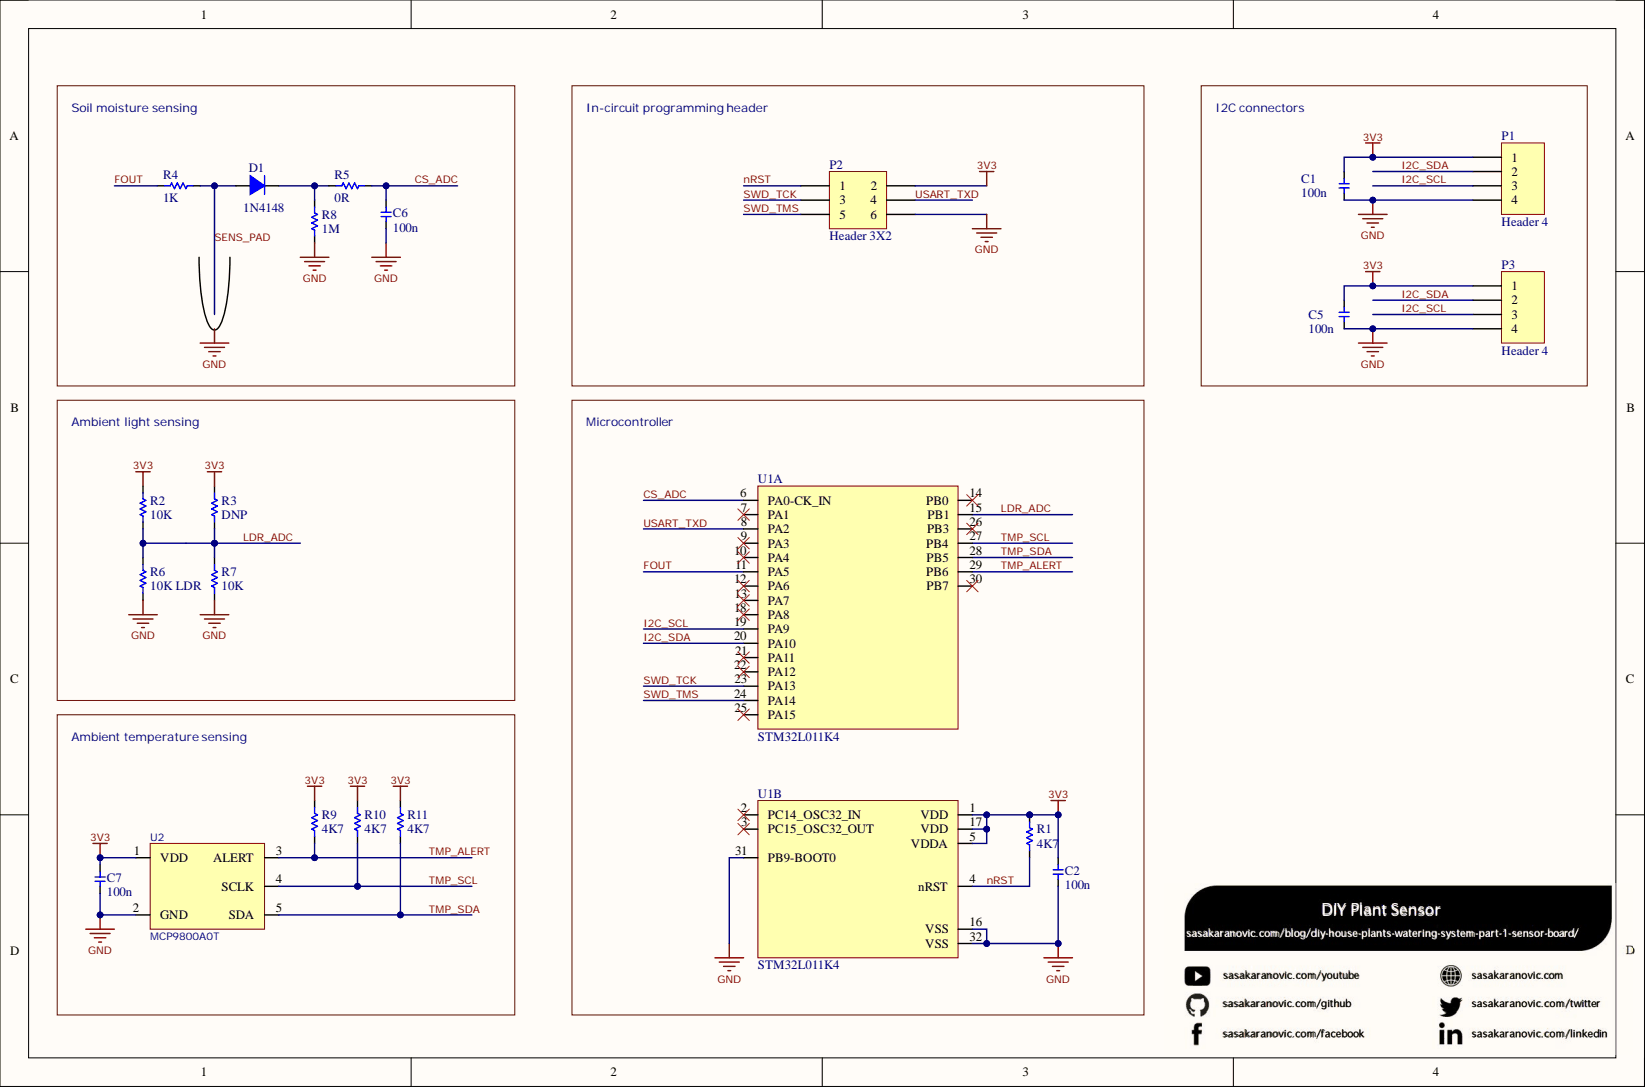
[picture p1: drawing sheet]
# Altium project PlantSensor_V02.PrjPcb
1 sheet, 22 parts. Net scope: global (net labels, ports and power ports of the same name join across sheets).
Board file: PlantSensor_V02_PCB.PcbDoc

## Sheet PlantSensor_V02_Schematic.SchDoc: DIY Plant Sensor
size A4; URL: sasakaranovic.com/blog/diy-house-plants-watering-system-part-1-sensor-board/; Distributor: DigiKey

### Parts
C1  value 100n  [0603 - CAP]  (hidden comment: Cap)
C2  value 100n  [0603 - CAP]  (hidden comment: Cap)
C5  value 100n  [0603 - CAP]  (hidden comment: Cap)
C6  value 100n  [0603 - CAP]  (hidden comment: Cap)
C7  value 100n  [0603 - CAP]  (hidden comment: Cap)
D1  1N4148  [SOD123]
P1  Header 4  [Header 4x1]
P2  Header 3X2  [HDR2X3]
P3  Header 4  [Header 4x1]
R1  value 4K7  [0603]  (hidden comment: Res)
R2  value 10K  [0603]  (hidden comment: Res)
R3  value DNP  [0603]  (hidden comment: Res)  (no BOM)
R4  value 1K  [0603]  (hidden comment: Res)
R5  value 0R  [0603]  (hidden comment: Res)
R6  value 10K LDR  [Radial0.1 - SMT]  (hidden comment: Res)
R7  value 10K  [0603]  (hidden comment: Res)
R8  value 1M  [0603]  (hidden comment: Res)
R9  value 4K7  [0603]  (hidden comment: Res)
R10  value 4K7  [0603]  (hidden comment: Res)
R11  value 4K7  [0603]  (hidden comment: Res)
U1  STM32L011K4  [TQFP80P900X900X160-32N]  (parts A,B of 2)
U2  MCP9800A0T  [SOT95P270X145-5N]

### Blocks framed on the sheet
Soil moisture sensing: C6 D1 R4 R5 R8
In-circuit programming header: P2
I2C connectors: C1 C5 P1 P3
Ambient light sensing: R2 R3 R6 R7
Microcontroller: C2 R1 U1
Ambient temperature sensing: C7 R9-R11 U2

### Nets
3V3: C1.2 C2.2 C5.2 C7.2 P1.1 P2.2 P3.1 R1.2 R2.2 R3.2 R9.2 R10.2 R11.2 U1.1(VDD) U1.5(VDDA) U1.17(VDD) U2.1(VDD)
GND: C1.1 C2.1 C5.1 C6.1 C7.1 P1.4 P2.6 P3.4 R6.1 R7.1 R8.1 U1.16(VSS) U1.31(PB9-BOOT0) U1.32(VSS) U2.2(GND)
CS_ADC: C6.2 R5.2 U1.6(PA0-CK_IN)
FOUT: R4.1 U1.11(PA5)
I2C_SCL: P1.3 P3.3 U1.19(PA9)
I2C_SDA: P1.2 P3.2 U1.20(PA10)
LDR_ADC: R2.1 R3.1 R6.2 R7.2 U1.15(PB1)
nRST: P2.1 R1.1 U1.4(nRST)
SENS_PAD: D1.A R4.2
SWD_TCK: P2.3 U1.23(PA13)
SWD_TMS: P2.5 U1.24(PA14)
TMP_ALERT: R9.1 U1.29(PB6) U2.3(ALERT)
TMP_SCL: R10.1 U1.27(PB4) U2.4(SCLK)
TMP_SDA: R11.1 U1.28(PB5) U2.5(SDA)
USART_TXD: P2.4 U1.8(PA2)
NetD1_K: D1.K R5.1 R8.2

Not connected (* = marked no-connect by the designer): U1 2(PC14_OSC32_IN)* 3(PC15_OSC32_OUT)* 7(PA1)* 9(PA3)* 10(PA4)* 12(PA6)* 13(PA7)* 14(PB0)* 18(PA8)* 21(PA11)* 22(PA12)* 25(PA15)* 26(PB3)* 30(PB7)*

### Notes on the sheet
- Labels drawn without touching a wire or pin: GND
